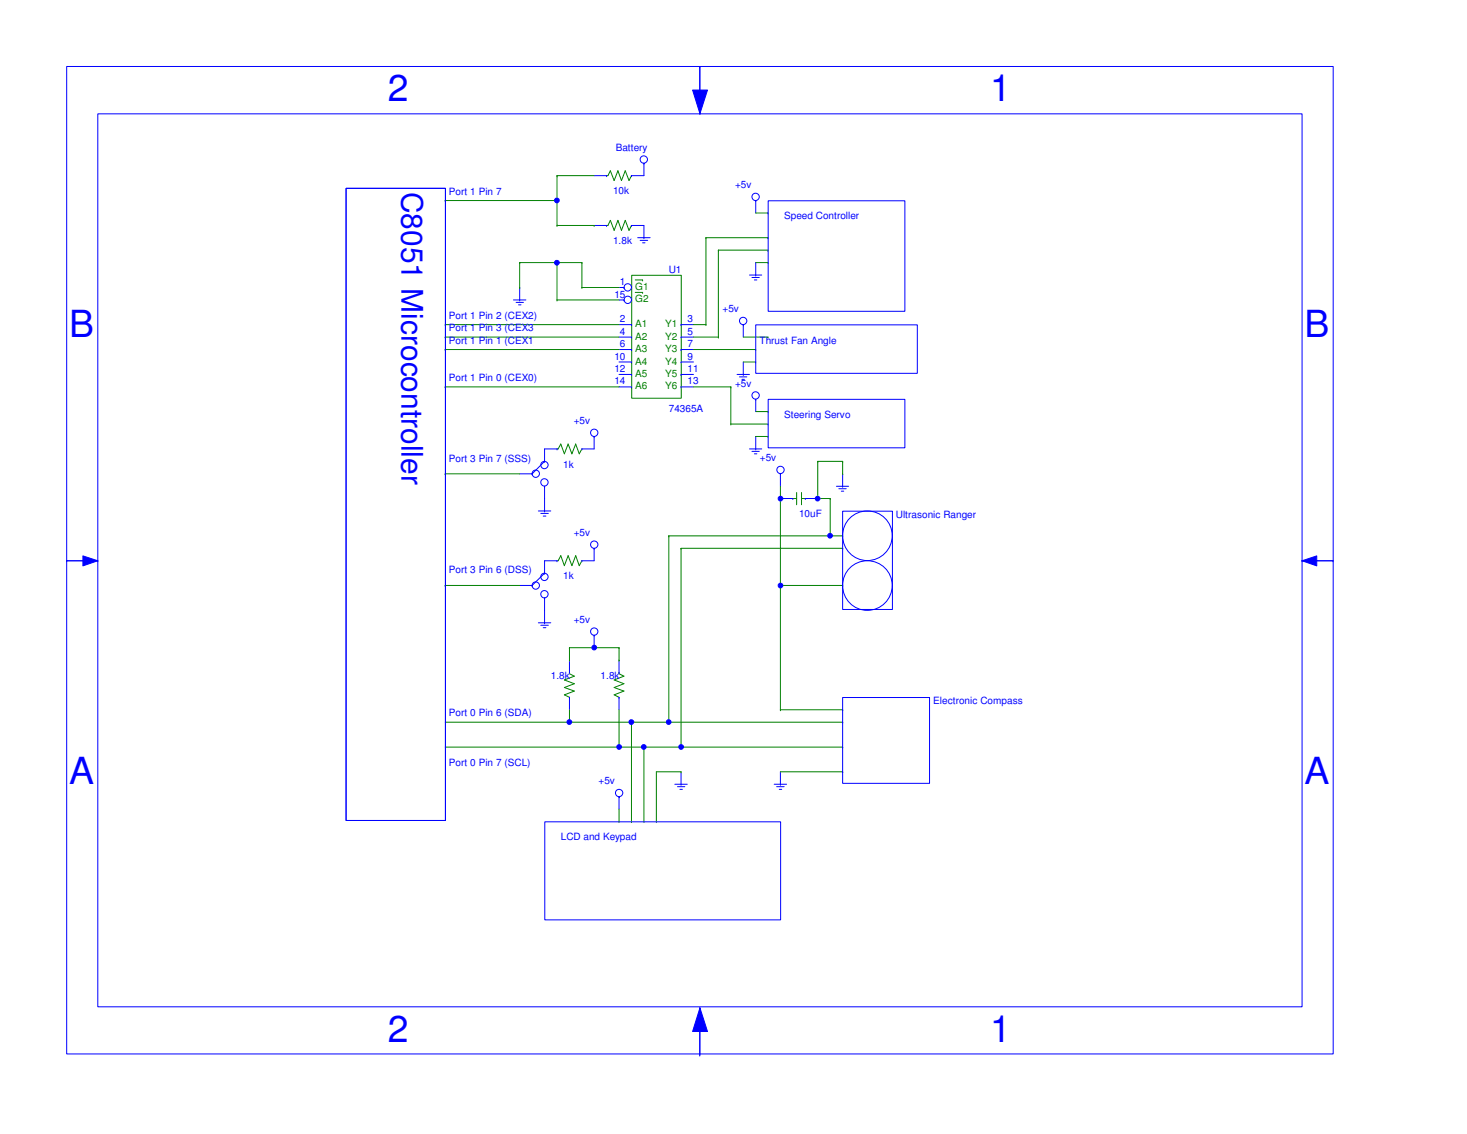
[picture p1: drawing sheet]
<svg xmlns="http://www.w3.org/2000/svg" width="279mm" height="216mm" viewBox="0 0 279 216" stroke-linecap="round" stroke-linejoin="round" font-family="sans-serif">
<path d="M133.3 12.7h.1M133.3 12.7v8.9M133.3 21.6h.1M133.3 191.9v9M133.3 200.9h.1" fill="none" stroke="#00f" stroke-width=".19"/>
<path d="M131.9 17.1h2.8l-1.4 4.5z" fill="#00f"/>
<path d="M131.9 17.1h2.8l-1.4 4.5zM133.3 191.9h.1M133.3 191.9v9" fill="none" stroke="#00f" stroke-width=".19"/>
<path d="M133.3 191.9l1.4 4.5h-2.8z" fill="#00f"/>
<path d="M12.7 106.8h.1M12.7 106.8h5.9M18.6 106.8h.1M247.9 106.8h6M253.9 106.8h.1M133.3 191.9l1.4 4.5h-2.8z" fill="none" stroke="#00f" stroke-width=".19"/>
<path d="M15.8 105.8l2.8 1-2.8 .9z" fill="#00f"/>
<path d="M15.8 105.8l2.8 1-2.8 .9zM248 106.8h.1M248 106.8h5.9" fill="none" stroke="#00f" stroke-width=".19"/>
<path d="M248 106.8l2.8-1v1.9z" fill="#00f"/>
<g fill="none" stroke="#00f" stroke-width=".19">
<path d="M12.7 12.7h241.2v188h-241.2zM18.6 21.7h229.4v170h-229.4zM113.2 33.4h2.3M115.5 33.4h.1M120.3 33.4h.1M120.3 33.4h2.3M97.8 57.1h2.4M98.3 57.6h1.4M98.8 58h.4M99 57.1h.1M99 54.7v2.4M113.2 42.9h2.3"/>
<path d="M115.5 42.9h.1M117.9 54.7h.9M117.9 57.1h.9M118.8 54.7h.1M118.8 57.1h.1M120.3 42.9h.1M120.3 42.9h2.3M117.9 61.8h2.4M117.9 64.2h2.4M117.9 66.5h2.4M117.9 68.9h2.4M117.9 71.3h2.4"/>
<path d="M117.9 73.7h2.4M120.3 61.8h.1M120.3 64.2h.1M120.3 66.5h.1M120.3 68.9h.1M120.3 71.3h.1M120.3 73.7h.1M129.7 61.8h.1M129.7 64.2h.1M129.7 66.5h.1M129.7 68.9h.1M129.7 71.3h.1"/>
<path d="M129.7 73.7h.1M129.7 61.8h2.4M129.7 64.2h2.4M129.7 66.5h2.4M129.7 68.9h2.4M129.7 71.3h2.4M129.7 73.7h2.4M103.7 85.5h2.4M106.1 85.5h.1M110.8 85.5h.1M110.8 85.5h2.4M148.6 94.9h2.4"/>
<path d="M151 94.9h.1M153.4 94.9h.1M153.4 94.9h2.3M103.7 106.8h2.4M106.1 106.8h.1M110.8 106.8h.1M110.8 106.8h2.4M248 106.8l2.8-1v1.9zM108.5 132.8h.1M108.5 128h.1M108.5 125.7v2.3M108.5 132.8v2.3"/>
<path d="M117.9 132.8h.1M117.9 128h.1M117.9 125.7v2.3M117.9 132.8v2.3"/>
<circle cx="119.6" cy="57.1" r=".7"/>
<circle cx="119.6" cy="54.7" r=".7"/>
<circle cx="103.7" cy="88.5" r=".7"/>
</g>
<g fill="none" stroke="#008000" stroke-width=".19">
<path d="M115.5 33.4h.3l.4-.9 .8 1.9 .7-1.9 .7 1.9 .7-1.9 .7 1.9 .5-1M115.5 42.9h.3l.4-.9 .8 1.9 .7-1.9 .7 1.9 .7-1.9 .7 1.9 .5-1M120.3 52.4h9.5v23.4h-9.5zM121 53.3h1.4M121 55.7h1.4M122.4 53.3h.1M122.4 55.7h.1M106.1 85.5h.2l.5-1 .7 1.9 .7-1.9 .7 1.9 .7-1.9 .7 1.9 .5-.9M151 94.9h.7M151.7 93.8v2.3M152.7 93.8v2.3M152.7 94.9h.7"/>
<path d="M106.1 106.8h.2l.5-1 .7 1.9 .7-1.9 .7 1.9 .7-1.9 .7 1.9 .5-.9M108.5 128v.3l.9 .4-1.9 .8 1.9 .7-1.9 .7 1.9 .7-1.9 .7 1 .5M117.9 128v.3l.9 .4-1.8 .8 1.8 .7-1.8 .7 1.8 .7-1.8 .7 .9 .5"/>
</g>
<g fill="none" stroke="#00f" stroke-width=".19">
<path d="M103.7 87.8h.1M103.7 85.5v2.3"/>
<circle cx="113.2" cy="82.4" r=".7"/>
</g>
<g fill="none" stroke="#00f" stroke-width=".19">
<path d="M113.2 83.1h.1M113.2 83.1v2.4"/>
<circle cx="103.7" cy="91.8" r=".7"/>
</g>
<g fill="none" stroke="#00f" stroke-width=".19">
<path d="M102.5 97.3h2.4M103 97.7h1.4M103.5 98.3h.5M103.7 92.6h.1M103.7 97.3h.1M103.7 92.6v4.7"/>
<circle cx="102" cy="90.2" r=".7"/>
</g>
<g fill="none" stroke="#00f" stroke-width=".19">
<path d="M99 90.2h2.3M101.3 90.2h.1"/>
<circle cx="103.7" cy="109.8" r=".7"/>
</g>
<g fill="none" stroke="#00f" stroke-width=".19">
<path d="M103.7 109.1h.1M103.7 106.8v2.3"/>
<circle cx="113.2" cy="103.7" r=".7"/>
</g>
<g fill="none" stroke="#00f" stroke-width=".19">
<path d="M113.2 104.4h.1M113.2 104.4v2.4"/>
<circle cx="103.7" cy="113.1" r=".7"/>
</g>
<g fill="none" stroke="#00f" stroke-width=".19">
<path d="M102.5 118.6h2.4M103 119h1.4M103.5 119.5h.5M103.7 113.8h.1M103.7 118.6h.1M103.7 113.8v4.8"/>
<circle cx="102" cy="111.5" r=".7"/>
</g>
<g fill="none" stroke="#00f" stroke-width=".19">
<path d="M121.5 45.3h2.3M121.9 45.8h1.5M122.4 46.2h.5M122.6 45.3h.1M122.6 42.9v2.4M99 111.5h2.3M101.3 111.5h.1M128.5 149.3h2.4M129 149.8h1.4M129.5 150.3h.5M129.7 149.3h.1M129.7 146.9v2.4"/>
<circle cx="122.6" cy="30.4" r=".7"/>
</g>
<g fill="none" stroke="#00f" stroke-width=".19">
<path d="M122.6 31.1h.1M122.6 31.1v2.3"/>
<circle cx="113.2" cy="120.2" r=".7"/>
</g>
<g fill="none" stroke="#00f" stroke-width=".19">
<path d="M113.2 120.9h.1M113.2 120.9v2.4"/>
<circle cx="117.9" cy="151" r=".7"/>
</g>
<g fill="none" stroke="#00f" stroke-width=".19">
<path d="M117.9 151.7h.1M117.9 151.7v2.4"/>
<circle cx="148.7" cy="89.5" r=".7"/>
</g>
<g fill="none" stroke="#00f" stroke-width=".19">
<path d="M148.6 90.2h.1M148.6 90.2v2.4M159.3 92.6h2.3M159.8 93h1.4M160.2 93.5h.5M160.5 92.6h.1M160.5 90.2v2.4M147.4 149.3h2.4M147.9 149.8h1.5M148.4 150.3h.5M148.6 149.3h.1M148.6 146.9v2.4"/>
<circle cx="143.9" cy="37.5" r=".7"/>
</g>
<g fill="none" stroke="#00f" stroke-width=".19">
<path d="M143.9 38.2h.1M143.9 38.2v2.4M142.7 52.4h2.4M143.2 52.8h1.4M143.7 53.3h.4M143.9 52.4h.1M143.9 50v2.4M142.7 85.5h2.4M143.2 85.9h1.4M143.7 86.4h.4M143.9 85.5h.1M143.9 83.1v2.4"/>
<circle cx="143.9" cy="75.3" r=".7"/>
</g>
<g fill="none" stroke="#00f" stroke-width=".19">
<path d="M143.9 76h.1M143.9 76v2.4"/>
<circle cx="141.5" cy="61.1" r=".7"/>
</g>
<path d="M140.4 71.3h2.3M140.8 71.8h1.4M141.3 72.2h.5M141.6 61.8h.1M141.6 71.3h.1M141.6 61.8v2.4M141.6 68.9v2.4" fill="none" stroke="#00f" stroke-width=".19"/>
<g fill="none" stroke="#008000" stroke-width=".19">
<path d="M84.8 38.2h.1M84.8 38.2h21.3M106.1 33.4h.1M106.1 38.2h.1M106.1 33.4v9.5M106.1 33.4h7.1M99 50h.1M99 54.7h.1M99 50h11.8M99 50v4.7M106.1 57.1h.1M106.1 50h.1"/>
<path d="M106.1 42.9h.1M106.1 57.1h11.8M106.1 50v7.1M106.1 42.9h7.1M110.8 54.7h.1M110.8 50h.1M110.8 54.7h7.1M110.8 50v4.7M113.2 42.9h.1M134.5 45.3h.1M134.5 45.3h11.8M134.5 45.3v16.5"/>
<path d="M136.8 47.6h.1M136.8 47.6v16.6M136.8 47.6h9.5M143.9 50h2.4M143.9 40.6h2.4M146.3 50h.1M146.3 40.6h.1M146.3 45.3h.1M146.3 47.6h.1M84.8 73.7h.1M84.8 61.8h.1M84.8 64.2h.1"/>
<path d="M84.8 66.5h.1M84.8 73.7h33.1M84.8 61.8h33.1M84.8 64.2h33.1M84.8 66.5h33.1M132.1 73.7h7.1M132.1 61.8h2.4M132.1 64.2h4.7M132.1 66.5h11.8M134.5 61.8h.1M136.8 64.2h.1M139.2 73.7h.1"/>
<path d="M139.2 73.7v7M141.6 64.2h4.7M141.6 68.9h2.3M143.9 68.9h.1M143.9 66.5h.1M143.9 78.4h2.4M146.3 78.4h.1M146.3 64.2h.1M84.8 90.2h.1M84.8 90.2h14.2M139.2 80.7h.1M139.2 80.7h7.1"/>
<path d="M143.9 83.1h2.4M146.3 83.1h.1M146.3 80.7h.1M148.6 94.9h.1M148.6 92.6v42.5M155.7 87.8h.1M155.7 87.8v7.1h2.4M155.7 87.8h4.8M158.1 94.9h.1M158.1 94.9v7.1M160.5 90.2h.1M160.5 87.8h.1"/>
<path d="M160.5 87.8v2.4M84.8 111.5h.1M84.8 111.5h14.2M127.4 102h.1M127.4 102v35.5M127.4 102h33.1M129.7 104.4h.1M129.7 104.4h30.8M129.7 104.4v37.8M148.6 111.5h.1M148.6 111.5h11.9M158.1 102h.1"/>
<path d="M160.5 104.4h.1M160.5 102h.1M160.5 111.5h.1M84.8 137.5h75.7M108.5 123.3h.1M108.5 125.7h.1M108.5 137.5h.1M108.5 123.3h9.4M108.5 123.3v2.4M108.5 135.1v2.4M117.9 123.3h.1M117.9 125.7h.1"/>
<path d="M117.9 123.3v2.4M117.9 135.1v7.1M120.3 137.5h.1M120.3 137.5v18.9M127.4 137.5h.1M148.6 135.1h.1M148.6 135.1h11.9M160.5 137.5h.1M160.5 135.1h.1M84.8 142.2h75.7M117.9 142.2h.1M117.9 156.4h.1"/>
<path d="M117.9 154.1v2.3M120.3 156.4h.1M122.6 156.4h.1M122.6 142.2h.1M122.6 142.2v14.2M125 156.4h.1M129.7 146.9h.1M129.7 142.2h.1M129.7 146.9h-4.7v9.5M148.6 146.9h11.9M160.5 142.2h.1M160.5 146.9h.1"/>
</g>
<circle cx="106.1" cy="50" r=".45" fill="#00f"/>
<circle cx="106.1" cy="50" r=".45" fill="none" stroke="#00f" stroke-width=".19"/>
<circle cx="129.7" cy="142.2" r=".45" fill="#00f"/>
<circle cx="129.7" cy="142.2" r=".45" fill="none" stroke="#00f" stroke-width=".19"/>
<circle cx="127.4" cy="137.5" r=".45" fill="#00f"/>
<circle cx="127.4" cy="137.5" r=".45" fill="none" stroke="#00f" stroke-width=".19"/>
<circle cx="106.1" cy="38.2" r=".45" fill="#00f"/>
<circle cx="106.1" cy="38.2" r=".45" fill="none" stroke="#00f" stroke-width=".19"/>
<circle cx="122.6" cy="142.2" r=".45" fill="#00f"/>
<circle cx="122.6" cy="142.2" r=".45" fill="none" stroke="#00f" stroke-width=".19"/>
<circle cx="117.9" cy="142.2" r=".45" fill="#00f"/>
<circle cx="117.9" cy="142.2" r=".45" fill="none" stroke="#00f" stroke-width=".19"/>
<circle cx="120.2" cy="137.5" r=".45" fill="#00f"/>
<circle cx="120.2" cy="137.5" r=".45" fill="none" stroke="#00f" stroke-width=".19"/>
<circle cx="108.4" cy="137.5" r=".45" fill="#00f"/>
<circle cx="108.4" cy="137.5" r=".45" fill="none" stroke="#00f" stroke-width=".19"/>
<circle cx="113.2" cy="123.3" r=".45" fill="#00f"/>
<circle cx="113.2" cy="123.3" r=".45" fill="none" stroke="#00f" stroke-width=".19"/>
<circle cx="148.6" cy="94.9" r=".45" fill="#00f"/>
<circle cx="148.6" cy="94.9" r=".45" fill="none" stroke="#00f" stroke-width=".19"/>
<circle cx="148.6" cy="111.5" r=".45" fill="#00f"/>
<circle cx="148.6" cy="111.5" r=".45" fill="none" stroke="#00f" stroke-width=".19"/>
<circle cx="155.7" cy="94.9" r=".45" fill="#00f"/>
<circle cx="155.7" cy="94.9" r=".45" fill="none" stroke="#00f" stroke-width=".19"/>
<circle cx="158.1" cy="102" r=".45" fill="#00f"/>
<g fill="none" stroke="#00f" stroke-width=".19">
<path d="M65.9 35.9h18.9v120.3h-18.9zM146.3 38.2h26v21.1h-26zM143.9 61.8h30.8v9.3h-30.8zM146.3 76h26v9.3h-26zM103.7 87.8l-2.4 2.4M160.5 97.3h9.5v18.7h-9.5zM103.7 109.1l-2.4 2.4M160.5 132.8h16.5v16.3h-16.5zM103.8 156.5h44.9v18.6h-44.9z"/>
<circle cx="158.1" cy="102" r=".45"/>
<circle cx="165.2" cy="111.5" r="4.7"/>
<circle cx="165.2" cy="102" r="4.7"/>
</g>
<g font-size="7.1" fill="#00f">
<text x="73.9" y="19.1">2</text>
<text x="188.6" y="19.1">1</text>
<text x="13.2" y="64.2">B</text>
<text x="248.5" y="64.2">B</text>
<text x="13.2" y="149.4">A</text>
<text x="248.5" y="149.4">A</text>
<text x="73.9" y="198.4">2</text>
<text x="188.6" y="198.4">1</text>
</g>
<text font-size="5.7" fill="#00f" x="76.5" y="36.5" transform="rotate(90 76.5 36.5)">C8051 Microcontroller</text>
<g font-size="1.9" fill="#00f">
<text x="117.3" y="28.7">Battery</text>
<text x="140" y="35.8">+5v</text>
<text x="85.5" y="37">Port 1 Pin 7</text>
<text x="116.8" y="37">10k</text>
<text x="149.4" y="41.8">Speed Controller</text>
<text x="116.8" y="46.5">1.8k</text>
<text x="127.4" y="51.9">U1</text>
<text x="117" y="56.6">15</text>
<text x="118.1" y="54.3">1</text>
<text x="137.6" y="59.5">+5v</text>
<text x="85.5" y="60.7">Port 1 Pin 2 (CEX2)</text>
<text x="85.5" y="65.4">Port 1 Pin 1 (CEX1)</text>
<text x="85.5" y="63.1">Port 1 Pin 3 (CEX3)</text>
<text x="118.1" y="61.4">2</text>
<text x="118.1" y="63.8">4</text>
<text x="130.9" y="61.4">3</text>
<text x="130.9" y="63.8">5</text>
<text x="144.7" y="65.4">Thrust Fan Angle</text>
<text x="117" y="68.5">10</text>
<text x="117" y="70.8">12</text>
<text x="118.1" y="66.1">6</text>
<text x="130.9" y="66.1">7</text>
<text x="130.9" y="68.5">9</text>
<text x="130.9" y="70.8">11</text>
<text x="85.5" y="72.5">Port 1 Pin 0 (CEX0)</text>
<text x="117" y="73.2">14</text>
<text x="130.9" y="73.2">13</text>
<text x="140" y="73.7">+5v</text>
<text x="109.3" y="80.8">+5v</text>
<text x="127.4" y="78.4">74365A</text>
<text x="149.4" y="79.6">Steering Servo</text>
<text x="85.5" y="87.9">Port 3 Pin 7 (SSS)</text>
<text x="107.3" y="89">1k</text>
<text x="144.7" y="87.8">+5v</text>
<text x="152.2" y="98.5">10uF</text>
<text x="170.6" y="98.6">Ultrasonic Ranger</text>
<text x="109.3" y="102">+5v</text>
<text x="85.5" y="109.2">Port 3 Pin 6 (DSS)</text>
<text x="107.3" y="110.3">1k</text>
<text x="109.3" y="118.6">+5v</text>
<text x="104.9" y="129.2">1.8k</text>
<text x="114.4" y="129.2">1.8k</text>
<text x="85.5" y="136.4">Port 0 Pin 6 (SDA)</text>
<text x="177.8" y="134">Electronic Compass</text>
<text x="85.5" y="145.8">Port 0 Pin 7 (SCL)</text>
<text x="114" y="149.4">+5v</text>
<text x="106.8" y="160">LCD and Keypad</text>
</g>
<g font-size="1.9" fill="#008000">
<text x="121" y="55.2">G1</text>
<text x="121" y="57.6">G2</text>
<text x="121" y="62.3">A1</text>
<text x="121" y="64.7">A2</text>
<text x="126.7" y="62.3">Y1</text>
<text x="126.7" y="64.7">Y2</text>
<text x="121" y="67.1">A3</text>
<text x="121" y="69.4">A4</text>
<text x="121" y="71.8">A5</text>
<text x="126.7" y="67.1">Y3</text>
<text x="126.7" y="69.4">Y4</text>
<text x="126.7" y="71.8">Y5</text>
<text x="121" y="74.1">A6</text>
<text x="126.7" y="74.1">Y6</text>
</g>
</svg>
